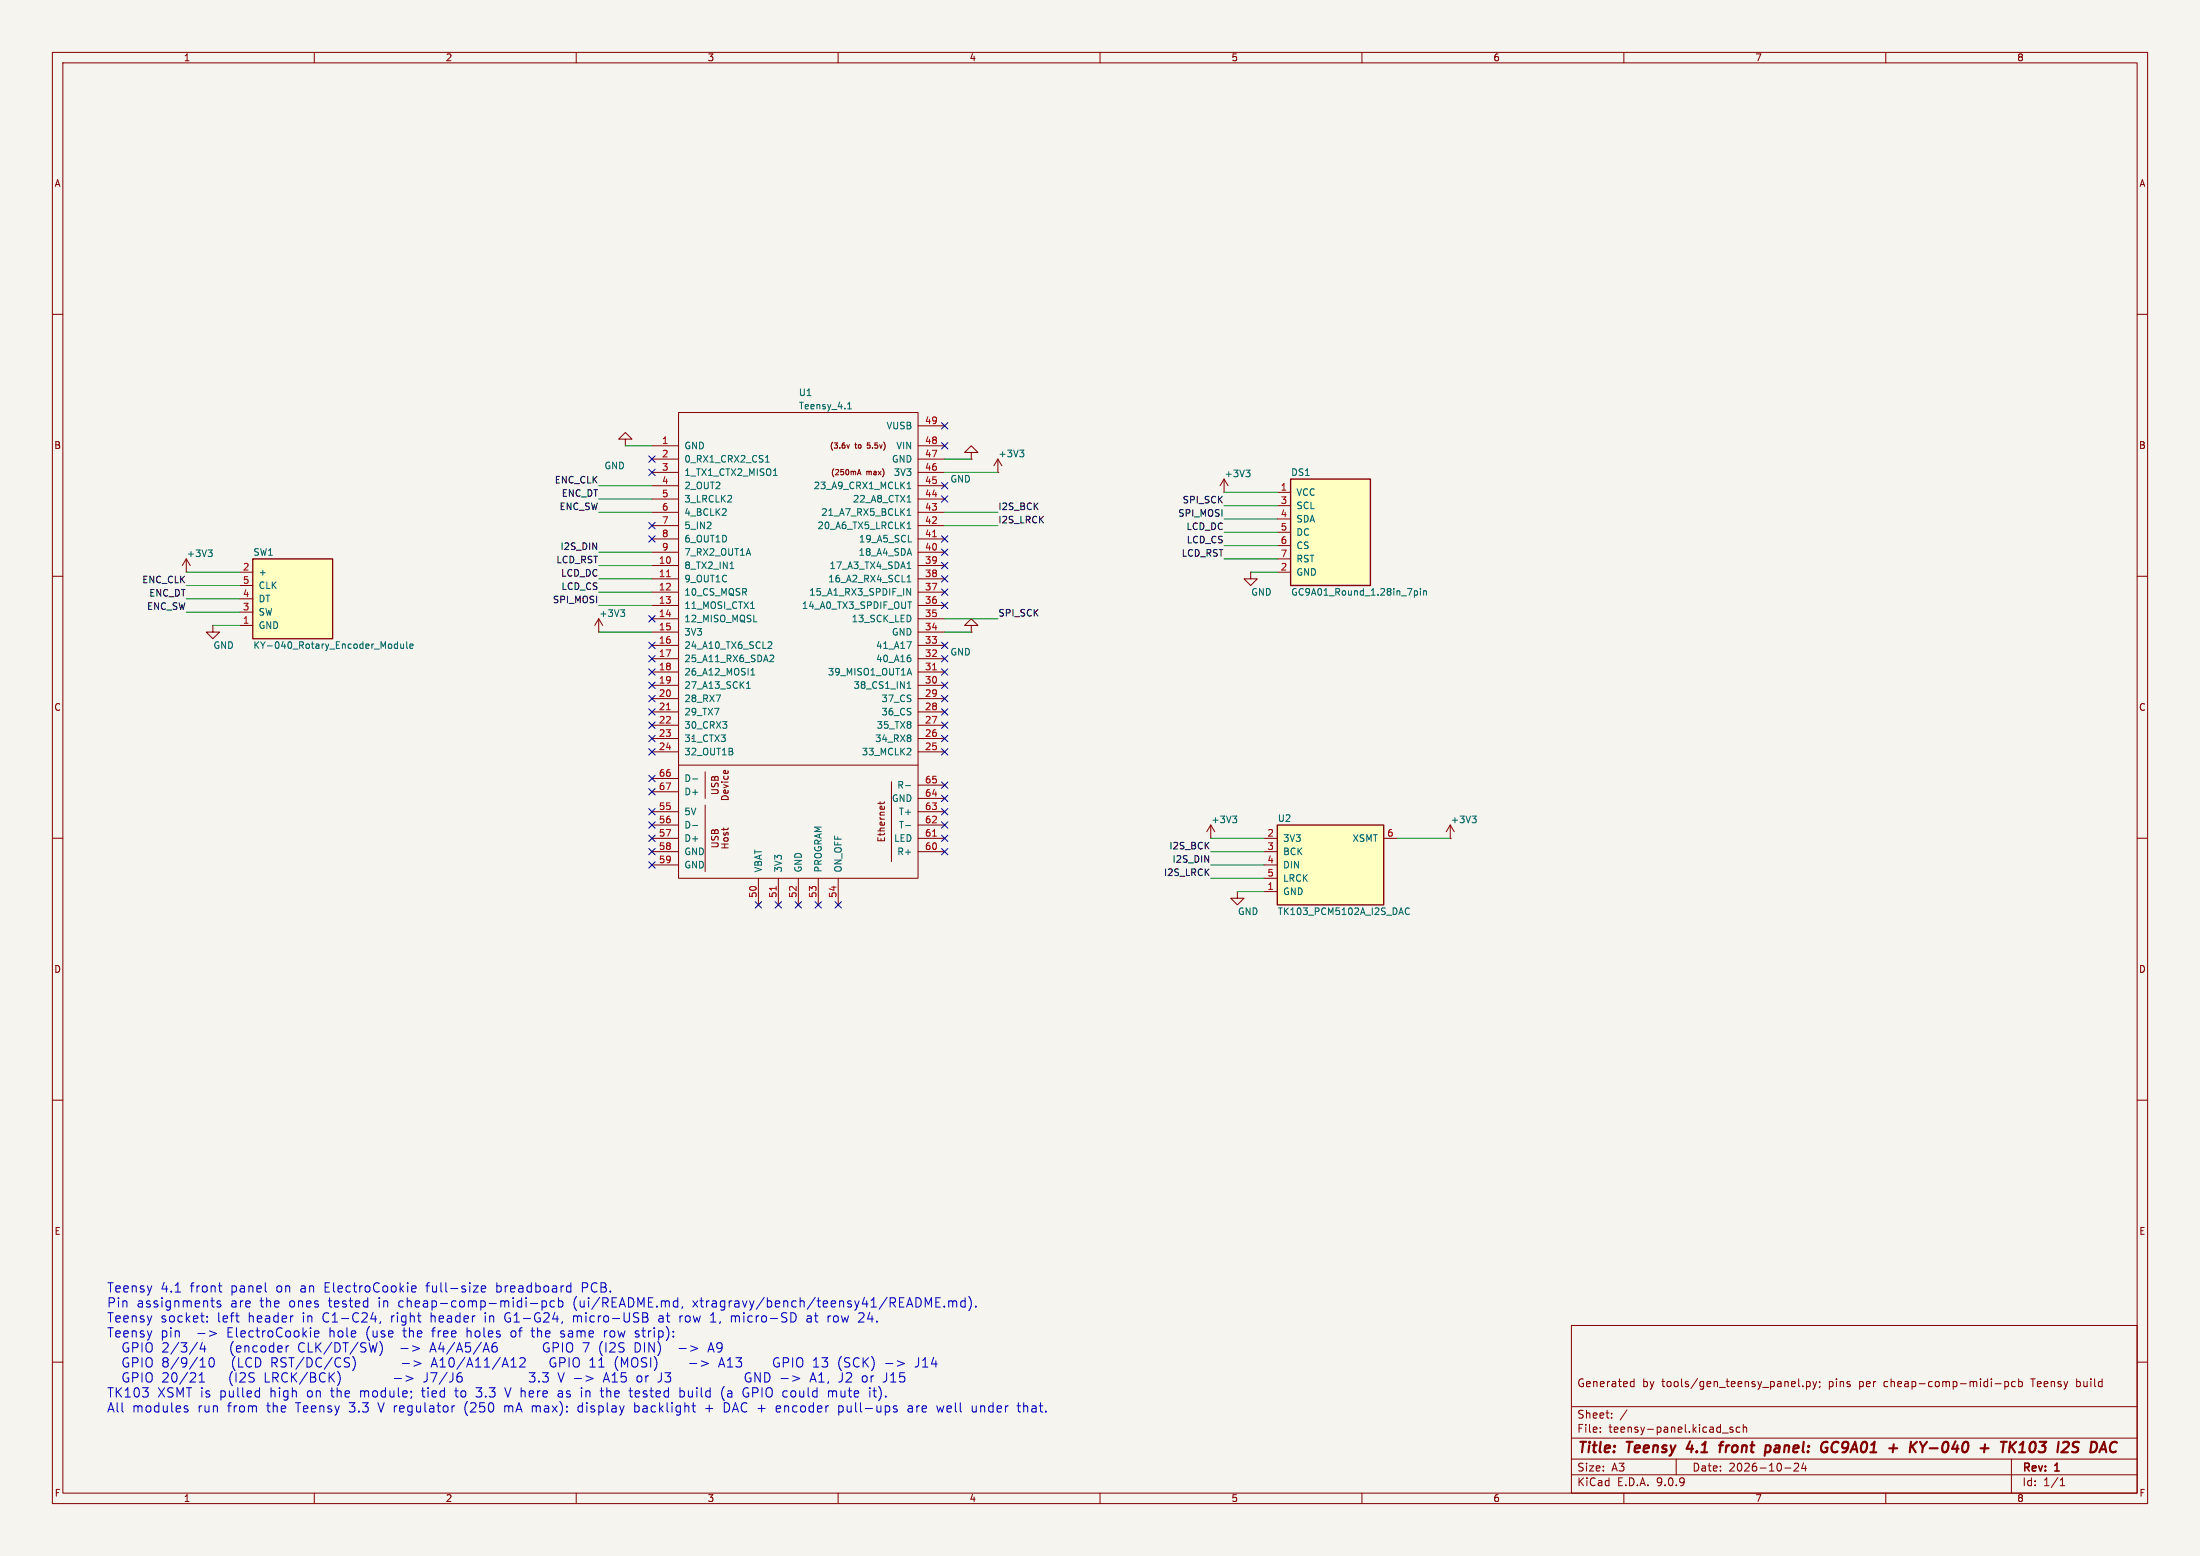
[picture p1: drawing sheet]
(kicad_sch (version 20250114) (generator "eeschema") (generator_version "9.0") (paper "A3")
 (title_block (title "Teensy 4.1 front panel: GC9A01 + KY-040 + TK103 I2S DAC") (date "2026-10-24") (rev "1") (comment 1 "Generated by tools/gen_teensy_panel.py; pins per cheap-comp-midi-pcb Teensy build"))
 (lib_symbols
  (symbol "tbd:Teensy_4.1"
   (pin_names
    (offset 1.016)) (exclude_from_sim no) (in_bom yes) (on_board yes)
   (property "Reference" "U" (at 0 64.77 0) (effects (font (size 1.27 1.27))))
   (property "Value" "Teensy_4.1" (at 0 62.23 0) (effects (font (size 1.27 1.27))))
   (property "Footprint" "tbd:Teensy41" (at -10.16 10.16 0) (effects (font (size 1.27 1.27)) (hide yes)))
   (property "Datasheet" "https://www.pjrc.com/store/teensy41.html" (at -10.16 10.16 0) (effects (font (size 1.27 1.27)) (hide yes)))
   (property "Description" "PJRC Teensy 4.1, i.MX RT1062 Cortex-M7 600 MHz, 3.3 V logic (not 5 V tolerant). Through-hole pins 1-48 (two rows of 24, 0.6 in apart), SD/USB-host/Ethernet pads 49-67." (at 0 0 0) (effects (font (size 1.27 1.27)) (hide yes)))
   (symbol "Teensy_4.1_0_0"
    (polyline (pts (xy -22.86 -6.35) (xy 22.86 -6.35)) (stroke (width 0) (type solid)) (fill (type none)))
    (polyline (pts (xy -17.78 -26.67) (xy -17.78 -13.97)) (stroke (width 0) (type solid)) (fill (type none)))
    (polyline (pts (xy -17.78 -7.62) (xy -17.78 -12.7)) (stroke (width 0) (type solid)) (fill (type none)))
    (polyline (pts (xy 17.78 -9.525) (xy 17.78 -24.765)) (stroke (width 0) (type solid)) (fill (type none)))
    (text "(250mA max)" (at 11.43 49.53 0) (effects (font (size 1.016 1.016))))
    (text "(3.6v to 5.5v)" (at 11.43 54.61 0) (effects (font (size 1.016 1.016))))
    (text "Device" (at -13.97 -10.16 900) (effects (font (size 1.27 1.27))))
    (text "Ethernet" (at 15.875 -17.145 900) (effects (font (size 1.27 1.27))))
    (text "Host" (at -13.97 -20.32 900) (effects (font (size 1.27 1.27))))
    (text "USB" (at -15.875 -20.32 900) (effects (font (size 1.27 1.27))))
    (text "USB" (at -15.875 -10.16 900) (effects (font (size 1.27 1.27))))
    (pin bidirectional line (at -27.94 31.75 0) (length 5.08) (name "8_TX2_IN1" (effects (font (size 1.27 1.27)))) (number "10" (effects (font (size 1.27 1.27)))))
    (pin bidirectional line (at -27.94 29.21 0) (length 5.08) (name "9_OUT1C" (effects (font (size 1.27 1.27)))) (number "11" (effects (font (size 1.27 1.27)))))
    (pin bidirectional line (at -27.94 26.67 0) (length 5.08) (name "10_CS_MQSR" (effects (font (size 1.27 1.27)))) (number "12" (effects (font (size 1.27 1.27)))))
    (pin bidirectional line (at -27.94 24.13 0) (length 5.08) (name "11_MOSI_CTX1" (effects (font (size 1.27 1.27)))) (number "13" (effects (font (size 1.27 1.27)))))
    (pin bidirectional line (at -27.94 21.59 0) (length 5.08) (name "12_MISO_MQSL" (effects (font (size 1.27 1.27)))) (number "14" (effects (font (size 1.27 1.27)))))
    (pin power_in line (at -27.94 19.05 0) (length 5.08) (name "3V3" (effects (font (size 1.27 1.27)))) (number "15" (effects (font (size 1.27 1.27)))))
    (pin bidirectional line (at -27.94 16.51 0) (length 5.08) (name "24_A10_TX6_SCL2" (effects (font (size 1.27 1.27)))) (number "16" (effects (font (size 1.27 1.27)))))
    (pin bidirectional line (at -27.94 13.97 0) (length 5.08) (name "25_A11_RX6_SDA2" (effects (font (size 1.27 1.27)))) (number "17" (effects (font (size 1.27 1.27)))))
    (pin bidirectional line (at -27.94 11.43 0) (length 5.08) (name "26_A12_MOSI1" (effects (font (size 1.27 1.27)))) (number "18" (effects (font (size 1.27 1.27)))))
    (pin bidirectional line (at -27.94 8.89 0) (length 5.08) (name "27_A13_SCK1" (effects (font (size 1.27 1.27)))) (number "19" (effects (font (size 1.27 1.27)))))
    (pin bidirectional line (at -27.94 6.35 0) (length 5.08) (name "28_RX7" (effects (font (size 1.27 1.27)))) (number "20" (effects (font (size 1.27 1.27)))))
    (pin bidirectional line (at -27.94 3.81 0) (length 5.08) (name "29_TX7" (effects (font (size 1.27 1.27)))) (number "21" (effects (font (size 1.27 1.27)))))
    (pin bidirectional line (at -27.94 1.27 0) (length 5.08) (name "30_CRX3" (effects (font (size 1.27 1.27)))) (number "22" (effects (font (size 1.27 1.27)))))
    (pin bidirectional line (at -27.94 -1.27 0) (length 5.08) (name "31_CTX3" (effects (font (size 1.27 1.27)))) (number "23" (effects (font (size 1.27 1.27)))))
    (pin bidirectional line (at -27.94 -3.81 0) (length 5.08) (name "32_OUT1B" (effects (font (size 1.27 1.27)))) (number "24" (effects (font (size 1.27 1.27)))))
    (pin bidirectional line (at 27.94 -3.81 180) (length 5.08) (name "33_MCLK2" (effects (font (size 1.27 1.27)))) (number "25" (effects (font (size 1.27 1.27)))))
    (pin bidirectional line (at 27.94 -1.27 180) (length 5.08) (name "34_RX8" (effects (font (size 1.27 1.27)))) (number "26" (effects (font (size 1.27 1.27)))))
    (pin bidirectional line (at 27.94 1.27 180) (length 5.08) (name "35_TX8" (effects (font (size 1.27 1.27)))) (number "27" (effects (font (size 1.27 1.27)))))
    (pin bidirectional line (at 27.94 3.81 180) (length 5.08) (name "36_CS" (effects (font (size 1.27 1.27)))) (number "28" (effects (font (size 1.27 1.27)))))
    (pin bidirectional line (at 27.94 6.35 180) (length 5.08) (name "37_CS" (effects (font (size 1.27 1.27)))) (number "29" (effects (font (size 1.27 1.27)))))
    (pin bidirectional line (at 27.94 8.89 180) (length 5.08) (name "38_CS1_IN1" (effects (font (size 1.27 1.27)))) (number "30" (effects (font (size 1.27 1.27)))))
    (pin bidirectional line (at 27.94 11.43 180) (length 5.08) (name "39_MISO1_OUT1A" (effects (font (size 1.27 1.27)))) (number "31" (effects (font (size 1.27 1.27)))))
    (pin bidirectional line (at 27.94 13.97 180) (length 5.08) (name "40_A16" (effects (font (size 1.27 1.27)))) (number "32" (effects (font (size 1.27 1.27)))))
    (pin bidirectional line (at 27.94 16.51 180) (length 5.08) (name "41_A17" (effects (font (size 1.27 1.27)))) (number "33" (effects (font (size 1.27 1.27)))))
    (pin bidirectional line (at 27.94 21.59 180) (length 5.08) (name "13_SCK_LED" (effects (font (size 1.27 1.27)))) (number "35" (effects (font (size 1.27 1.27)))))
    (pin bidirectional line (at 27.94 24.13 180) (length 5.08) (name "14_A0_TX3_SPDIF_OUT" (effects (font (size 1.27 1.27)))) (number "36" (effects (font (size 1.27 1.27)))))
    (pin bidirectional line (at 27.94 26.67 180) (length 5.08) (name "15_A1_RX3_SPDIF_IN" (effects (font (size 1.27 1.27)))) (number "37" (effects (font (size 1.27 1.27)))))
    (pin bidirectional line (at 27.94 29.21 180) (length 5.08) (name "16_A2_RX4_SCL1" (effects (font (size 1.27 1.27)))) (number "38" (effects (font (size 1.27 1.27)))))
    (pin bidirectional line (at 27.94 31.75 180) (length 5.08) (name "17_A3_TX4_SDA1" (effects (font (size 1.27 1.27)))) (number "39" (effects (font (size 1.27 1.27)))))
    (pin bidirectional line (at 27.94 34.29 180) (length 5.08) (name "18_A4_SDA" (effects (font (size 1.27 1.27)))) (number "40" (effects (font (size 1.27 1.27)))))
    (pin bidirectional line (at 27.94 36.83 180) (length 5.08) (name "19_A5_SCL" (effects (font (size 1.27 1.27)))) (number "41" (effects (font (size 1.27 1.27)))))
    (pin bidirectional line (at 27.94 39.37 180) (length 5.08) (name "20_A6_TX5_LRCLK1" (effects (font (size 1.27 1.27)))) (number "42" (effects (font (size 1.27 1.27)))))
    (pin bidirectional line (at 27.94 41.91 180) (length 5.08) (name "21_A7_RX5_BCLK1" (effects (font (size 1.27 1.27)))) (number "43" (effects (font (size 1.27 1.27)))))
    (pin bidirectional line (at 27.94 44.45 180) (length 5.08) (name "22_A8_CTX1" (effects (font (size 1.27 1.27)))) (number "44" (effects (font (size 1.27 1.27)))))
    (pin bidirectional line (at 27.94 46.99 180) (length 5.08) (name "23_A9_CRX1_MCLK1" (effects (font (size 1.27 1.27)))) (number "45" (effects (font (size 1.27 1.27)))))
    (pin power_out line (at 27.94 49.53 180) (length 5.08) (name "3V3" (effects (font (size 1.27 1.27)))) (number "46" (effects (font (size 1.27 1.27)))))
    (pin power_out line (at 27.94 52.07 180) (length 5.08) (name "GND" (effects (font (size 1.27 1.27)))) (number "47" (effects (font (size 1.27 1.27)))))
    (pin power_in line (at 27.94 54.61 180) (length 5.08) (name "VIN" (effects (font (size 1.27 1.27)))) (number "48" (effects (font (size 1.27 1.27)))))
    (pin power_out line (at 27.94 58.42 180) (length 5.08) (name "VUSB" (effects (font (size 1.27 1.27)))) (number "49" (effects (font (size 1.27 1.27)))))
    (pin bidirectional line (at -27.94 44.45 0) (length 5.08) (name "3_LRCLK2" (effects (font (size 1.27 1.27)))) (number "5" (effects (font (size 1.27 1.27)))))
    (pin power_in line (at -7.62 -33.02 90) (length 5.08) (name "VBAT" (effects (font (size 1.27 1.27)))) (number "50" (effects (font (size 1.27 1.27)))))
    (pin power_in line (at -3.81 -33.02 90) (length 5.08) (name "3V3" (effects (font (size 1.27 1.27)))) (number "51" (effects (font (size 1.27 1.27)))))
    (pin input line (at 0 -33.02 90) (length 5.08) (name "GND" (effects (font (size 1.27 1.27)))) (number "52" (effects (font (size 1.27 1.27)))))
    (pin input line (at 3.81 -33.02 90) (length 5.08) (name "PROGRAM" (effects (font (size 1.27 1.27)))) (number "53" (effects (font (size 1.27 1.27)))))
    (pin input line (at 7.62 -33.02 90) (length 5.08) (name "ON_OFF" (effects (font (size 1.27 1.27)))) (number "54" (effects (font (size 1.27 1.27)))))
    (pin power_out line (at -27.94 -15.24 0) (length 5.08) (name "5V" (effects (font (size 1.27 1.27)))) (number "55" (effects (font (size 1.27 1.27)))))
    (pin bidirectional line (at -27.94 -17.78 0) (length 5.08) (name "D-" (effects (font (size 1.27 1.27)))) (number "56" (effects (font (size 1.27 1.27)))))
    (pin bidirectional line (at -27.94 -20.32 0) (length 5.08) (name "D+" (effects (font (size 1.27 1.27)))) (number "57" (effects (font (size 1.27 1.27)))))
    (pin power_in line (at -27.94 -22.86 0) (length 5.08) (name "GND" (effects (font (size 1.27 1.27)))) (number "58" (effects (font (size 1.27 1.27)))))
    (pin power_in line (at -27.94 -25.4 0) (length 5.08) (name "GND" (effects (font (size 1.27 1.27)))) (number "59" (effects (font (size 1.27 1.27)))))
    (pin bidirectional line (at -27.94 41.91 0) (length 5.08) (name "4_BCLK2" (effects (font (size 1.27 1.27)))) (number "6" (effects (font (size 1.27 1.27)))))
    (pin bidirectional line (at 27.94 -22.86 180) (length 5.08) (name "R+" (effects (font (size 1.27 1.27)))) (number "60" (effects (font (size 1.27 1.27)))))
    (pin bidirectional line (at 27.94 -20.32 180) (length 5.08) (name "LED" (effects (font (size 1.27 1.27)))) (number "61" (effects (font (size 1.27 1.27)))))
    (pin bidirectional line (at 27.94 -17.78 180) (length 5.08) (name "T-" (effects (font (size 1.27 1.27)))) (number "62" (effects (font (size 1.27 1.27)))))
    (pin bidirectional line (at 27.94 -15.24 180) (length 5.08) (name "T+" (effects (font (size 1.27 1.27)))) (number "63" (effects (font (size 1.27 1.27)))))
    (pin power_in line (at 27.94 -12.7 180) (length 5.08) (name "GND" (effects (font (size 1.27 1.27)))) (number "64" (effects (font (size 1.27 1.27)))))
    (pin bidirectional line (at 27.94 -10.16 180) (length 5.08) (name "R-" (effects (font (size 1.27 1.27)))) (number "65" (effects (font (size 1.27 1.27)))))
    (pin bidirectional line (at -27.94 -8.89 0) (length 5.08) (name "D-" (effects (font (size 1.27 1.27)))) (number "66" (effects (font (size 1.27 1.27)))))
    (pin bidirectional line (at -27.94 -11.43 0) (length 5.08) (name "D+" (effects (font (size 1.27 1.27)))) (number "67" (effects (font (size 1.27 1.27)))))
    (pin bidirectional line (at -27.94 39.37 0) (length 5.08) (name "5_IN2" (effects (font (size 1.27 1.27)))) (number "7" (effects (font (size 1.27 1.27)))))
    (pin bidirectional line (at -27.94 36.83 0) (length 5.08) (name "6_OUT1D" (effects (font (size 1.27 1.27)))) (number "8" (effects (font (size 1.27 1.27)))))
    (pin bidirectional line (at -27.94 34.29 0) (length 5.08) (name "7_RX2_OUT1A" (effects (font (size 1.27 1.27)))) (number "9" (effects (font (size 1.27 1.27))))))
   (symbol "Teensy_4.1_0_1"
    (rectangle (start -22.86 60.96) (end 22.86 -27.94) (stroke (width 0) (type solid)) (fill (type none)))
    (rectangle (start -20.32 -1.27) (end -20.32 -1.27) (stroke (width 0) (type solid)) (fill (type none))))
   (symbol "Teensy_4.1_1_1"
    (pin power_in line (at -27.94 54.61 0) (length 5.08) (name "GND" (effects (font (size 1.27 1.27)))) (number "1" (effects (font (size 1.27 1.27)))))
    (pin bidirectional line (at -27.94 52.07 0) (length 5.08) (name "0_RX1_CRX2_CS1" (effects (font (size 1.27 1.27)))) (number "2" (effects (font (size 1.27 1.27)))))
    (pin bidirectional line (at -27.94 49.53 0) (length 5.08) (name "1_TX1_CTX2_MISO1" (effects (font (size 1.27 1.27)))) (number "3" (effects (font (size 1.27 1.27)))))
    (pin power_in line (at 27.94 19.05 180) (length 5.08) (name "GND" (effects (font (size 1.27 1.27)))) (number "34" (effects (font (size 1.27 1.27)))))
    (pin bidirectional line (at -27.94 46.99 0) (length 5.08) (name "2_OUT2" (effects (font (size 1.27 1.27)))) (number "4" (effects (font (size 1.27 1.27)))))))
  (symbol "tbd:GC9A01_Round_1.28in_7pin"
   (pin_names
    (offset 1.016)) (exclude_from_sim no) (in_bom yes) (on_board yes)
   (property "Reference" "DS" (at -7.62 11.43 0) (effects (font (size 1.27 1.27)) (justify left)))
   (property "Value" "GC9A01_Round_1.28in_7pin" (at -7.62 -11.43 0) (effects (font (size 1.27 1.27)) (justify left)))
   (property "Footprint" "tbd:GC9A01_Round_1.28in_7pin" (at 0 -13.97 0) (effects (font (size 1.27 1.27)) (hide yes)))
   (property "Datasheet" "" (at 0 -16.51 0) (effects (font (size 1.27 1.27)) (hide yes)))
   (property "Description" "1.28 inch round 240x240 IPS TFT, GC9A01, 4-wire SPI, 7-pin 2.54 mm header (VCC GND SCL SDA DC CS RST). 3.3 V logic. CS may be tied low on the module (R8), RST can float." (at 0 -19.05 0) (effects (font (size 1.27 1.27)) (hide yes)))
   (symbol "GC9A01_Round_1.28in_7pin_0_1"
    (rectangle (start -7.62 10.16) (end 7.62 -10.16) (stroke (width 0.254) (type default)) (fill (type background))))
   (symbol "GC9A01_Round_1.28in_7pin_1_1"
    (pin power_in line (at -10.16 7.62 0) (length 2.54) (name "VCC" (effects (font (size 1.27 1.27)))) (number "1" (effects (font (size 1.27 1.27)))))
    (pin input line (at -10.16 5.08 0) (length 2.54) (name "SCL" (effects (font (size 1.27 1.27)))) (number "3" (effects (font (size 1.27 1.27)))))
    (pin input line (at -10.16 2.54 0) (length 2.54) (name "SDA" (effects (font (size 1.27 1.27)))) (number "4" (effects (font (size 1.27 1.27)))))
    (pin input line (at -10.16 0 0) (length 2.54) (name "DC" (effects (font (size 1.27 1.27)))) (number "5" (effects (font (size 1.27 1.27)))))
    (pin input line (at -10.16 -2.54 0) (length 2.54) (name "CS" (effects (font (size 1.27 1.27)))) (number "6" (effects (font (size 1.27 1.27)))))
    (pin input line (at -10.16 -5.08 0) (length 2.54) (name "RST" (effects (font (size 1.27 1.27)))) (number "7" (effects (font (size 1.27 1.27)))))
    (pin power_in line (at -10.16 -7.62 0) (length 2.54) (name "GND" (effects (font (size 1.27 1.27)))) (number "2" (effects (font (size 1.27 1.27))))))
   (embedded_fonts no))
  (symbol "tbd:KY-040_Rotary_Encoder_Module"
   (pin_names
    (offset 1.016)) (exclude_from_sim no) (in_bom yes) (on_board yes)
   (property "Reference" "SW" (at -7.62 8.89 0) (effects (font (size 1.27 1.27)) (justify left)))
   (property "Value" "KY-040_Rotary_Encoder_Module" (at -7.62 -8.89 0) (effects (font (size 1.27 1.27)) (justify left)))
   (property "Footprint" "tbd:KY-040_Module_RA_Header" (at 0 -11.43 0) (effects (font (size 1.27 1.27)) (hide yes)))
   (property "Datasheet" "" (at 0 -13.97 0) (effects (font (size 1.27 1.27)) (hide yes)))
   (property "Description" "KY-040 rotary encoder module: EC11-style encoder with push switch, 10 k pull-ups on CLK and DT to +, SW pulls to GND when pressed (no pull-up on most boards). 5-pin right-angle 2.54 mm header." (at 0 -16.51 0) (effects (font (size 1.27 1.27)) (hide yes)))
   (symbol "KY-040_Rotary_Encoder_Module_0_1"
    (rectangle (start -7.62 7.62) (end 7.62 -7.62) (stroke (width 0.254) (type default)) (fill (type background))))
   (symbol "KY-040_Rotary_Encoder_Module_1_1"
    (pin power_in line (at -10.16 5.08 0) (length 2.54) (name "+" (effects (font (size 1.27 1.27)))) (number "2" (effects (font (size 1.27 1.27)))))
    (pin output line (at -10.16 2.54 0) (length 2.54) (name "CLK" (effects (font (size 1.27 1.27)))) (number "5" (effects (font (size 1.27 1.27)))))
    (pin output line (at -10.16 0 0) (length 2.54) (name "DT" (effects (font (size 1.27 1.27)))) (number "4" (effects (font (size 1.27 1.27)))))
    (pin output line (at -10.16 -2.54 0) (length 2.54) (name "SW" (effects (font (size 1.27 1.27)))) (number "3" (effects (font (size 1.27 1.27)))))
    (pin power_in line (at -10.16 -5.08 0) (length 2.54) (name "GND" (effects (font (size 1.27 1.27)))) (number "1" (effects (font (size 1.27 1.27))))))
   (embedded_fonts no))
  (symbol "tbd:TK103_PCM5102A_I2S_DAC"
   (pin_names
    (offset 1.016)) (exclude_from_sim no) (in_bom yes) (on_board yes)
   (property "Reference" "U" (at -10.16 8.89 0) (effects (font (size 1.27 1.27)) (justify left)))
   (property "Value" "TK103_PCM5102A_I2S_DAC" (at -10.16 -8.89 0) (effects (font (size 1.27 1.27)) (justify left)))
   (property "Footprint" "tbd:TK103_Module_RA_Header" (at 0 -11.43 0) (effects (font (size 1.27 1.27)) (hide yes)))
   (property "Datasheet" "https://www.ti.com/lit/ds/symlink/pcm5102a.pdf" (at 0 -13.97 0) (effects (font (size 1.27 1.27)) (hide yes)))
   (property "Description" "Lonely Binary TK103: TI PCM5102A stereo DAC, I2S in (BCK, DIN, LRCK; PLL from BCK, no MCLK needed), 3.5 mm line-level jack (2.1 V RMS), 3.3 V supply only, XSMT pulled high by 10 k on board (drive low to mute). 22.4 x 30.4 mm, 6-pin right-angle header." (at 0 -16.51 0) (effects (font (size 1.27 1.27)) (hide yes)))
   (symbol "TK103_PCM5102A_I2S_DAC_0_1"
    (rectangle (start -10.16 7.62) (end 10.16 -7.62) (stroke (width 0.254) (type default)) (fill (type background))))
   (symbol "TK103_PCM5102A_I2S_DAC_1_1"
    (pin power_in line (at -12.7 5.08 0) (length 2.54) (name "3V3" (effects (font (size 1.27 1.27)))) (number "2" (effects (font (size 1.27 1.27)))))
    (pin input line (at -12.7 2.54 0) (length 2.54) (name "BCK" (effects (font (size 1.27 1.27)))) (number "3" (effects (font (size 1.27 1.27)))))
    (pin input line (at -12.7 0 0) (length 2.54) (name "DIN" (effects (font (size 1.27 1.27)))) (number "4" (effects (font (size 1.27 1.27)))))
    (pin input line (at -12.7 -2.54 0) (length 2.54) (name "LRCK" (effects (font (size 1.27 1.27)))) (number "5" (effects (font (size 1.27 1.27)))))
    (pin power_in line (at -12.7 -5.08 0) (length 2.54) (name "GND" (effects (font (size 1.27 1.27)))) (number "1" (effects (font (size 1.27 1.27)))))
    (pin input line (at 12.7 5.08 180) (length 2.54) (name "XSMT" (effects (font (size 1.27 1.27)))) (number "6" (effects (font (size 1.27 1.27))))))
   (embedded_fonts no))
  (symbol "power:+3V3"
   (power)
   (pin_numbers (hide yes))
   (pin_names
    (offset 0) (hide yes)) (exclude_from_sim no) (in_bom yes) (on_board yes)
   (property "Reference" "#PWR" (at 0 -3.81 0) (effects (font (size 1.27 1.27)) (hide yes)))
   (property "Value" "+3V3" (at 0 3.556 0) (effects (font (size 1.27 1.27))))
   (property "Footprint" "" (at 0 0 0) (effects (font (size 1.27 1.27)) (hide yes)))
   (property "Datasheet" "" (at 0 0 0) (effects (font (size 1.27 1.27)) (hide yes)))
   (property "Description" "Power symbol creates a global label with name \"+3V3\"" (at 0 0 0) (effects (font (size 1.27 1.27)) (hide yes)))
   (symbol "+3V3_0_1"
    (polyline (pts (xy -0.762 1.27) (xy 0 2.54)) (stroke (width 0) (type default)) (fill (type none)))
    (polyline (pts (xy 0 2.54) (xy 0.762 1.27)) (stroke (width 0) (type default)) (fill (type none)))
    (polyline (pts (xy 0 0) (xy 0 2.54)) (stroke (width 0) (type default)) (fill (type none))))
   (symbol "+3V3_1_1"
    (pin power_in line (at 0 0 90) (length 0) (name "~" (effects (font (size 1.27 1.27)))) (number "1" (effects (font (size 1.27 1.27))))))
   (embedded_fonts no))
  (symbol "power:GND"
   (power)
   (pin_numbers (hide yes))
   (pin_names
    (offset 0) (hide yes)) (exclude_from_sim no) (in_bom yes) (on_board yes)
   (property "Reference" "#PWR" (at 0 -6.35 0) (effects (font (size 1.27 1.27)) (hide yes)))
   (property "Value" "GND" (at 0 -3.81 0) (effects (font (size 1.27 1.27))))
   (property "Footprint" "" (at 0 0 0) (effects (font (size 1.27 1.27)) (hide yes)))
   (property "Datasheet" "" (at 0 0 0) (effects (font (size 1.27 1.27)) (hide yes)))
   (property "Description" "Power symbol creates a global label with name \"GND\" , ground" (at 0 0 0) (effects (font (size 1.27 1.27)) (hide yes)))
   (symbol "GND_0_1"
    (polyline (pts (xy 0 0) (xy 0 -1.27) (xy 1.27 -1.27) (xy 0 -2.54) (xy -1.27 -1.27) (xy 0 -1.27)) (stroke (width 0) (type default)) (fill (type none))))
   (symbol "GND_1_1"
    (pin power_in line (at 0 0 270) (length 0) (name "~" (effects (font (size 1.27 1.27)))) (number "1" (effects (font (size 1.27 1.27))))))
   (embedded_fonts no)))
 (symbol (lib_id "tbd:Teensy_4.1") (at 152.4 139.7 0) (unit 1) (exclude_from_sim no) (in_bom yes) (on_board yes) (dnp no)
  (property "Reference" "U1" (at 152.4 74.93 0) (effects (font (size 1.27 1.27)) (justify left)))
  (property "Value" "Teensy_4.1" (at 152.4 77.47 0) (effects (font (size 1.27 1.27)) (justify left)))
  (property "Footprint" "tbd:Teensy41" (at 152.4 139.7 0) (effects (font (size 1.27 1.27)) (hide yes)))
  (property "Datasheet" "https://www.pjrc.com/store/teensy41.html" (at 152.4 139.7 0) (effects (font (size 1.27 1.27)) (hide yes)))
  (property "Description" "PJRC Teensy 4.1, i.MX RT1062 Cortex-M7 600 MHz, 3.3 V logic (not 5 V tolerant). Through-hole pins 1-48 (two rows of 24, 0.6 in apart), SD/USB-host/Ethernet pads 49-67." (at 152.4 139.7 0) (effects (font (size 1.27 1.27)) (hide yes)))
  (pin "10") (pin "11") (pin "12") (pin "13") (pin "14") (pin "15") (pin "16") (pin "17") (pin "18") (pin "19") (pin "20") (pin "21") (pin "22") (pin "23") (pin "24") (pin "25") (pin "26") (pin "27") (pin "28") (pin "29") (pin "30") (pin "31") (pin "32") (pin "33") (pin "35") (pin "36") (pin "37") (pin "38") (pin "39") (pin "40") (pin "41") (pin "42") (pin "43") (pin "44") (pin "45") (pin "46") (pin "47") (pin "48") (pin "49") (pin "5") (pin "50") (pin "51") (pin "52") (pin "53") (pin "54") (pin "55") (pin "56") (pin "57") (pin "58") (pin "59") (pin "6") (pin "60") (pin "61") (pin "62") (pin "63") (pin "64") (pin "65") (pin "66") (pin "67") (pin "7") (pin "8") (pin "9") (pin "1") (pin "2") (pin "3") (pin "34") (pin "4"))
 (wire (pts (xy 124.46 107.95) (xy 114.3 107.95)) (stroke (width 0) (type default)))
 (label "LCD_RST" (at 114.3 107.95 180) (fields_autoplaced yes) (effects (font (size 1.27 1.27)) (justify right bottom)))
 (wire (pts (xy 124.46 110.49) (xy 114.3 110.49)) (stroke (width 0) (type default)))
 (label "LCD_DC" (at 114.3 110.49 180) (fields_autoplaced yes) (effects (font (size 1.27 1.27)) (justify right bottom)))
 (wire (pts (xy 124.46 113.03) (xy 114.3 113.03)) (stroke (width 0) (type default)))
 (label "LCD_CS" (at 114.3 113.03 180) (fields_autoplaced yes) (effects (font (size 1.27 1.27)) (justify right bottom)))
 (wire (pts (xy 124.46 115.57) (xy 114.3 115.57)) (stroke (width 0) (type default)))
 (label "SPI_MOSI" (at 114.3 115.57 180) (fields_autoplaced yes) (effects (font (size 1.27 1.27)) (justify right bottom)))
 (no_connect (at 124.46 118.11))
 (wire (pts (xy 124.46 120.65) (xy 114.3 120.65)) (stroke (width 0) (type default)))
 (symbol (lib_id "power:+3V3") (at 114.3 120.65 0) (unit 1) (exclude_from_sim no) (in_bom yes) (on_board yes) (dnp no)
  (property "Reference" "#PWR01" (at 114.3 124.46 0) (effects (font (size 1.27 1.27)) (justify left) (hide yes)))
  (property "Value" "+3V3" (at 114.3 117.094 0) (effects (font (size 1.27 1.27)) (justify left)))
  (property "Footprint" "" (at 114.3 120.65 0) (effects (font (size 1.27 1.27)) (hide yes)))
  (property "Datasheet" "" (at 114.3 120.65 0) (effects (font (size 1.27 1.27)) (hide yes)))
  (property "Description" "Power symbol creates a global label with name \"+3V3\"" (at 114.3 120.65 0) (effects (font (size 1.27 1.27)) (hide yes)))
  (pin "1"))
 (no_connect (at 124.46 123.19))
 (no_connect (at 124.46 125.73))
 (no_connect (at 124.46 128.27))
 (no_connect (at 124.46 130.81))
 (no_connect (at 124.46 133.35))
 (no_connect (at 124.46 135.89))
 (no_connect (at 124.46 138.43))
 (no_connect (at 124.46 140.97))
 (no_connect (at 124.46 143.51))
 (no_connect (at 180.34 143.51))
 (no_connect (at 180.34 140.97))
 (no_connect (at 180.34 138.43))
 (no_connect (at 180.34 135.89))
 (no_connect (at 180.34 133.35))
 (no_connect (at 180.34 130.81))
 (no_connect (at 180.34 128.27))
 (no_connect (at 180.34 125.73))
 (no_connect (at 180.34 123.19))
 (wire (pts (xy 180.34 118.11) (xy 190.5 118.11)) (stroke (width 0) (type default)))
 (label "SPI_SCK" (at 190.5 118.11 0) (fields_autoplaced yes) (effects (font (size 1.27 1.27)) (justify left bottom)))
 (no_connect (at 180.34 115.57))
 (no_connect (at 180.34 113.03))
 (no_connect (at 180.34 110.49))
 (no_connect (at 180.34 107.95))
 (no_connect (at 180.34 105.41))
 (no_connect (at 180.34 102.87))
 (wire (pts (xy 180.34 100.33) (xy 190.5 100.33)) (stroke (width 0) (type default)))
 (label "I2S_LRCK" (at 190.5 100.33 0) (fields_autoplaced yes) (effects (font (size 1.27 1.27)) (justify left bottom)))
 (wire (pts (xy 180.34 97.79) (xy 190.5 97.79)) (stroke (width 0) (type default)))
 (label "I2S_BCK" (at 190.5 97.79 0) (fields_autoplaced yes) (effects (font (size 1.27 1.27)) (justify left bottom)))
 (no_connect (at 180.34 95.25))
 (no_connect (at 180.34 92.71))
 (wire (pts (xy 180.34 90.17) (xy 190.5 90.17)) (stroke (width 0) (type default)))
 (symbol (lib_id "power:+3V3") (at 190.5 90.17 0) (unit 1) (exclude_from_sim no) (in_bom yes) (on_board yes) (dnp no)
  (property "Reference" "#PWR02" (at 190.5 93.98 0) (effects (font (size 1.27 1.27)) (justify left) (hide yes)))
  (property "Value" "+3V3" (at 190.5 86.614 0) (effects (font (size 1.27 1.27)) (justify left)))
  (property "Footprint" "" (at 190.5 90.17 0) (effects (font (size 1.27 1.27)) (hide yes)))
  (property "Datasheet" "" (at 190.5 90.17 0) (effects (font (size 1.27 1.27)) (hide yes)))
  (property "Description" "Power symbol creates a global label with name \"+3V3\"" (at 190.5 90.17 0) (effects (font (size 1.27 1.27)) (hide yes)))
  (pin "1"))
 (wire (pts (xy 180.34 87.63) (xy 185.42 87.63)) (stroke (width 0) (type default)))
 (symbol (lib_id "power:GND") (at 185.42 87.63 180) (unit 1) (exclude_from_sim no) (in_bom yes) (on_board yes) (dnp no)
  (property "Reference" "#PWR03" (at 185.42 93.98 0) (effects (font (size 1.27 1.27)) (justify left) (hide yes)))
  (property "Value" "GND" (at 185.42 91.44 0) (effects (font (size 1.27 1.27)) (justify left)))
  (property "Footprint" "" (at 185.42 87.63 0) (effects (font (size 1.27 1.27)) (hide yes)))
  (property "Datasheet" "" (at 185.42 87.63 0) (effects (font (size 1.27 1.27)) (hide yes)))
  (property "Description" "Power symbol creates a global label with name \"GND\" , ground" (at 185.42 87.63 0) (effects (font (size 1.27 1.27)) (hide yes)))
  (pin "1"))
 (no_connect (at 180.34 85.09))
 (no_connect (at 180.34 81.28))
 (wire (pts (xy 124.46 95.25) (xy 114.3 95.25)) (stroke (width 0) (type default)))
 (label "ENC_DT" (at 114.3 95.25 180) (fields_autoplaced yes) (effects (font (size 1.27 1.27)) (justify right bottom)))
 (no_connect (at 144.78 172.72))
 (no_connect (at 148.59 172.72))
 (no_connect (at 152.4 172.72))
 (no_connect (at 156.21 172.72))
 (no_connect (at 160.02 172.72))
 (no_connect (at 124.46 154.94))
 (no_connect (at 124.46 157.48))
 (no_connect (at 124.46 160.02))
 (no_connect (at 124.46 162.56))
 (no_connect (at 124.46 165.1))
 (wire (pts (xy 124.46 97.79) (xy 114.3 97.79)) (stroke (width 0) (type default)))
 (label "ENC_SW" (at 114.3 97.79 180) (fields_autoplaced yes) (effects (font (size 1.27 1.27)) (justify right bottom)))
 (no_connect (at 180.34 162.56))
 (no_connect (at 180.34 160.02))
 (no_connect (at 180.34 157.48))
 (no_connect (at 180.34 154.94))
 (no_connect (at 180.34 152.4))
 (no_connect (at 180.34 149.86))
 (no_connect (at 124.46 148.59))
 (no_connect (at 124.46 151.13))
 (no_connect (at 124.46 100.33))
 (no_connect (at 124.46 102.87))
 (wire (pts (xy 124.46 105.41) (xy 114.3 105.41)) (stroke (width 0) (type default)))
 (label "I2S_DIN" (at 114.3 105.41 180) (fields_autoplaced yes) (effects (font (size 1.27 1.27)) (justify right bottom)))
 (wire (pts (xy 124.46 85.09) (xy 119.38 85.09)) (stroke (width 0) (type default)))
 (symbol (lib_id "power:GND") (at 119.38 85.09 180) (unit 1) (exclude_from_sim no) (in_bom yes) (on_board yes) (dnp no)
  (property "Reference" "#PWR04" (at 119.38 91.44 0) (effects (font (size 1.27 1.27)) (justify left) (hide yes)))
  (property "Value" "GND" (at 119.38 88.9 0) (effects (font (size 1.27 1.27)) (justify left)))
  (property "Footprint" "" (at 119.38 85.09 0) (effects (font (size 1.27 1.27)) (hide yes)))
  (property "Datasheet" "" (at 119.38 85.09 0) (effects (font (size 1.27 1.27)) (hide yes)))
  (property "Description" "Power symbol creates a global label with name \"GND\" , ground" (at 119.38 85.09 0) (effects (font (size 1.27 1.27)) (hide yes)))
  (pin "1"))
 (no_connect (at 124.46 87.63))
 (no_connect (at 124.46 90.17))
 (wire (pts (xy 180.34 120.65) (xy 185.42 120.65)) (stroke (width 0) (type default)))
 (symbol (lib_id "power:GND") (at 185.42 120.65 180) (unit 1) (exclude_from_sim no) (in_bom yes) (on_board yes) (dnp no)
  (property "Reference" "#PWR05" (at 185.42 127 0) (effects (font (size 1.27 1.27)) (justify left) (hide yes)))
  (property "Value" "GND" (at 185.42 124.46 0) (effects (font (size 1.27 1.27)) (justify left)))
  (property "Footprint" "" (at 185.42 120.65 0) (effects (font (size 1.27 1.27)) (hide yes)))
  (property "Datasheet" "" (at 185.42 120.65 0) (effects (font (size 1.27 1.27)) (hide yes)))
  (property "Description" "Power symbol creates a global label with name \"GND\" , ground" (at 185.42 120.65 0) (effects (font (size 1.27 1.27)) (hide yes)))
  (pin "1"))
 (wire (pts (xy 124.46 92.71) (xy 114.3 92.71)) (stroke (width 0) (type default)))
 (label "ENC_CLK" (at 114.3 92.71 180) (fields_autoplaced yes) (effects (font (size 1.27 1.27)) (justify right bottom)))
 (symbol (lib_id "tbd:GC9A01_Round_1.28in_7pin") (at 254 101.6 0) (unit 1) (exclude_from_sim no) (in_bom yes) (on_board yes) (dnp no)
  (property "Reference" "DS1" (at 246.38 90.17 0) (effects (font (size 1.27 1.27)) (justify left)))
  (property "Value" "GC9A01_Round_1.28in_7pin" (at 246.38 113.03 0) (effects (font (size 1.27 1.27)) (justify left)))
  (property "Footprint" "tbd:GC9A01_Round_1.28in_7pin" (at 254 101.6 0) (effects (font (size 1.27 1.27)) (hide yes)))
  (property "Datasheet" "" (at 254 101.6 0) (effects (font (size 1.27 1.27)) (hide yes)))
  (property "Description" "1.28 inch round 240x240 IPS TFT, GC9A01, 4-wire SPI, 7-pin 2.54 mm header (VCC GND SCL SDA DC CS RST). 3.3 V logic. CS may be tied low on the module (R8), RST can float." (at 254 101.6 0) (effects (font (size 1.27 1.27)) (hide yes)))
  (pin "1") (pin "3") (pin "4") (pin "5") (pin "6") (pin "7") (pin "2"))
 (wire (pts (xy 243.84 93.98) (xy 233.68 93.98)) (stroke (width 0) (type default)))
 (symbol (lib_id "power:+3V3") (at 233.68 93.98 0) (unit 1) (exclude_from_sim no) (in_bom yes) (on_board yes) (dnp no)
  (property "Reference" "#PWR06" (at 233.68 97.79 0) (effects (font (size 1.27 1.27)) (justify left) (hide yes)))
  (property "Value" "+3V3" (at 233.68 90.424 0) (effects (font (size 1.27 1.27)) (justify left)))
  (property "Footprint" "" (at 233.68 93.98 0) (effects (font (size 1.27 1.27)) (hide yes)))
  (property "Datasheet" "" (at 233.68 93.98 0) (effects (font (size 1.27 1.27)) (hide yes)))
  (property "Description" "Power symbol creates a global label with name \"+3V3\"" (at 233.68 93.98 0) (effects (font (size 1.27 1.27)) (hide yes)))
  (pin "1"))
 (wire (pts (xy 243.84 96.52) (xy 233.68 96.52)) (stroke (width 0) (type default)))
 (label "SPI_SCK" (at 233.68 96.52 180) (fields_autoplaced yes) (effects (font (size 1.27 1.27)) (justify right bottom)))
 (wire (pts (xy 243.84 99.06) (xy 233.68 99.06)) (stroke (width 0) (type default)))
 (label "SPI_MOSI" (at 233.68 99.06 180) (fields_autoplaced yes) (effects (font (size 1.27 1.27)) (justify right bottom)))
 (wire (pts (xy 243.84 101.6) (xy 233.68 101.6)) (stroke (width 0) (type default)))
 (label "LCD_DC" (at 233.68 101.6 180) (fields_autoplaced yes) (effects (font (size 1.27 1.27)) (justify right bottom)))
 (wire (pts (xy 243.84 104.14) (xy 233.68 104.14)) (stroke (width 0) (type default)))
 (label "LCD_CS" (at 233.68 104.14 180) (fields_autoplaced yes) (effects (font (size 1.27 1.27)) (justify right bottom)))
 (wire (pts (xy 243.84 106.68) (xy 233.68 106.68)) (stroke (width 0) (type default)))
 (label "LCD_RST" (at 233.68 106.68 180) (fields_autoplaced yes) (effects (font (size 1.27 1.27)) (justify right bottom)))
 (wire (pts (xy 243.84 109.22) (xy 238.76 109.22)) (stroke (width 0) (type default)))
 (symbol (lib_id "power:GND") (at 238.76 109.22 0) (unit 1) (exclude_from_sim no) (in_bom yes) (on_board yes) (dnp no)
  (property "Reference" "#PWR07" (at 238.76 115.57 0) (effects (font (size 1.27 1.27)) (justify left) (hide yes)))
  (property "Value" "GND" (at 238.76 113.03 0) (effects (font (size 1.27 1.27)) (justify left)))
  (property "Footprint" "" (at 238.76 109.22 0) (effects (font (size 1.27 1.27)) (hide yes)))
  (property "Datasheet" "" (at 238.76 109.22 0) (effects (font (size 1.27 1.27)) (hide yes)))
  (property "Description" "Power symbol creates a global label with name \"GND\" , ground" (at 238.76 109.22 0) (effects (font (size 1.27 1.27)) (hide yes)))
  (pin "1"))
 (symbol (lib_id "tbd:KY-040_Rotary_Encoder_Module") (at 55.88 114.3 0) (unit 1) (exclude_from_sim no) (in_bom yes) (on_board yes) (dnp no)
  (property "Reference" "SW1" (at 48.26 105.41 0) (effects (font (size 1.27 1.27)) (justify left)))
  (property "Value" "KY-040_Rotary_Encoder_Module" (at 48.26 123.19 0) (effects (font (size 1.27 1.27)) (justify left)))
  (property "Footprint" "tbd:KY-040_Module_RA_Header" (at 55.88 114.3 0) (effects (font (size 1.27 1.27)) (hide yes)))
  (property "Datasheet" "" (at 55.88 114.3 0) (effects (font (size 1.27 1.27)) (hide yes)))
  (property "Description" "KY-040 rotary encoder module: EC11-style encoder with push switch, 10 k pull-ups on CLK and DT to +, SW pulls to GND when pressed (no pull-up on most boards). 5-pin right-angle 2.54 mm header." (at 55.88 114.3 0) (effects (font (size 1.27 1.27)) (hide yes)))
  (pin "2") (pin "5") (pin "4") (pin "3") (pin "1"))
 (wire (pts (xy 45.72 109.22) (xy 35.56 109.22)) (stroke (width 0) (type default)))
 (symbol (lib_id "power:+3V3") (at 35.56 109.22 0) (unit 1) (exclude_from_sim no) (in_bom yes) (on_board yes) (dnp no)
  (property "Reference" "#PWR08" (at 35.56 113.03 0) (effects (font (size 1.27 1.27)) (justify left) (hide yes)))
  (property "Value" "+3V3" (at 35.56 105.664 0) (effects (font (size 1.27 1.27)) (justify left)))
  (property "Footprint" "" (at 35.56 109.22 0) (effects (font (size 1.27 1.27)) (hide yes)))
  (property "Datasheet" "" (at 35.56 109.22 0) (effects (font (size 1.27 1.27)) (hide yes)))
  (property "Description" "Power symbol creates a global label with name \"+3V3\"" (at 35.56 109.22 0) (effects (font (size 1.27 1.27)) (hide yes)))
  (pin "1"))
 (wire (pts (xy 45.72 111.76) (xy 35.56 111.76)) (stroke (width 0) (type default)))
 (label "ENC_CLK" (at 35.56 111.76 180) (fields_autoplaced yes) (effects (font (size 1.27 1.27)) (justify right bottom)))
 (wire (pts (xy 45.72 114.3) (xy 35.56 114.3)) (stroke (width 0) (type default)))
 (label "ENC_DT" (at 35.56 114.3 180) (fields_autoplaced yes) (effects (font (size 1.27 1.27)) (justify right bottom)))
 (wire (pts (xy 45.72 116.84) (xy 35.56 116.84)) (stroke (width 0) (type default)))
 (label "ENC_SW" (at 35.56 116.84 180) (fields_autoplaced yes) (effects (font (size 1.27 1.27)) (justify right bottom)))
 (wire (pts (xy 45.72 119.38) (xy 40.64 119.38)) (stroke (width 0) (type default)))
 (symbol (lib_id "power:GND") (at 40.64 119.38 0) (unit 1) (exclude_from_sim no) (in_bom yes) (on_board yes) (dnp no)
  (property "Reference" "#PWR09" (at 40.64 125.73 0) (effects (font (size 1.27 1.27)) (justify left) (hide yes)))
  (property "Value" "GND" (at 40.64 123.19 0) (effects (font (size 1.27 1.27)) (justify left)))
  (property "Footprint" "" (at 40.64 119.38 0) (effects (font (size 1.27 1.27)) (hide yes)))
  (property "Datasheet" "" (at 40.64 119.38 0) (effects (font (size 1.27 1.27)) (hide yes)))
  (property "Description" "Power symbol creates a global label with name \"GND\" , ground" (at 40.64 119.38 0) (effects (font (size 1.27 1.27)) (hide yes)))
  (pin "1"))
 (symbol (lib_id "tbd:TK103_PCM5102A_I2S_DAC") (at 254 165.1 0) (unit 1) (exclude_from_sim no) (in_bom yes) (on_board yes) (dnp no)
  (property "Reference" "U2" (at 243.84 156.21 0) (effects (font (size 1.27 1.27)) (justify left)))
  (property "Value" "TK103_PCM5102A_I2S_DAC" (at 243.84 173.99 0) (effects (font (size 1.27 1.27)) (justify left)))
  (property "Footprint" "tbd:TK103_Module_RA_Header" (at 254 165.1 0) (effects (font (size 1.27 1.27)) (hide yes)))
  (property "Datasheet" "https://www.ti.com/lit/ds/symlink/pcm5102a.pdf" (at 254 165.1 0) (effects (font (size 1.27 1.27)) (hide yes)))
  (property "Description" "Lonely Binary TK103: TI PCM5102A stereo DAC, I2S in (BCK, DIN, LRCK; PLL from BCK, no MCLK needed), 3.5 mm line-level jack (2.1 V RMS), 3.3 V supply only, XSMT pulled high by 10 k on board (drive low to mute). 22.4 x 30.4 mm, 6-pin right-angle header." (at 254 165.1 0) (effects (font (size 1.27 1.27)) (hide yes)))
  (pin "2") (pin "3") (pin "4") (pin "5") (pin "1") (pin "6"))
 (wire (pts (xy 241.3 160.02) (xy 231.14 160.02)) (stroke (width 0) (type default)))
 (symbol (lib_id "power:+3V3") (at 231.14 160.02 0) (unit 1) (exclude_from_sim no) (in_bom yes) (on_board yes) (dnp no)
  (property "Reference" "#PWR10" (at 231.14 163.83 0) (effects (font (size 1.27 1.27)) (justify left) (hide yes)))
  (property "Value" "+3V3" (at 231.14 156.464 0) (effects (font (size 1.27 1.27)) (justify left)))
  (property "Footprint" "" (at 231.14 160.02 0) (effects (font (size 1.27 1.27)) (hide yes)))
  (property "Datasheet" "" (at 231.14 160.02 0) (effects (font (size 1.27 1.27)) (hide yes)))
  (property "Description" "Power symbol creates a global label with name \"+3V3\"" (at 231.14 160.02 0) (effects (font (size 1.27 1.27)) (hide yes)))
  (pin "1"))
 (wire (pts (xy 241.3 162.56) (xy 231.14 162.56)) (stroke (width 0) (type default)))
 (label "I2S_BCK" (at 231.14 162.56 180) (fields_autoplaced yes) (effects (font (size 1.27 1.27)) (justify right bottom)))
 (wire (pts (xy 241.3 165.1) (xy 231.14 165.1)) (stroke (width 0) (type default)))
 (label "I2S_DIN" (at 231.14 165.1 180) (fields_autoplaced yes) (effects (font (size 1.27 1.27)) (justify right bottom)))
 (wire (pts (xy 241.3 167.64) (xy 231.14 167.64)) (stroke (width 0) (type default)))
 (label "I2S_LRCK" (at 231.14 167.64 180) (fields_autoplaced yes) (effects (font (size 1.27 1.27)) (justify right bottom)))
 (wire (pts (xy 241.3 170.18) (xy 236.22 170.18)) (stroke (width 0) (type default)))
 (symbol (lib_id "power:GND") (at 236.22 170.18 0) (unit 1) (exclude_from_sim no) (in_bom yes) (on_board yes) (dnp no)
  (property "Reference" "#PWR11" (at 236.22 176.53 0) (effects (font (size 1.27 1.27)) (justify left) (hide yes)))
  (property "Value" "GND" (at 236.22 173.99 0) (effects (font (size 1.27 1.27)) (justify left)))
  (property "Footprint" "" (at 236.22 170.18 0) (effects (font (size 1.27 1.27)) (hide yes)))
  (property "Datasheet" "" (at 236.22 170.18 0) (effects (font (size 1.27 1.27)) (hide yes)))
  (property "Description" "Power symbol creates a global label with name \"GND\" , ground" (at 236.22 170.18 0) (effects (font (size 1.27 1.27)) (hide yes)))
  (pin "1"))
 (wire (pts (xy 266.7 160.02) (xy 276.86 160.02)) (stroke (width 0) (type default)))
 (symbol (lib_id "power:+3V3") (at 276.86 160.02 0) (unit 1) (exclude_from_sim no) (in_bom yes) (on_board yes) (dnp no)
  (property "Reference" "#PWR12" (at 276.86 163.83 0) (effects (font (size 1.27 1.27)) (justify left) (hide yes)))
  (property "Value" "+3V3" (at 276.86 156.464 0) (effects (font (size 1.27 1.27)) (justify left)))
  (property "Footprint" "" (at 276.86 160.02 0) (effects (font (size 1.27 1.27)) (hide yes)))
  (property "Datasheet" "" (at 276.86 160.02 0) (effects (font (size 1.27 1.27)) (hide yes)))
  (property "Description" "Power symbol creates a global label with name \"+3V3\"" (at 276.86 160.02 0) (effects (font (size 1.27 1.27)) (hide yes)))
  (pin "1"))
 (text "Teensy 4.1 front panel on an ElectroCookie full-size breadboard PCB.\nPin assignments are the ones tested in cheap-comp-midi-pcb (ui/README.md, xtragravy/bench/teensy41/README.md).\nTeensy socket: left header in C1-C24, right header in G1-G24, micro-USB at row 1, micro-SD at row 24.\nTeensy pin  -> ElectroCookie hole (use the free holes of the same row strip):\n  GPIO 2/3/4   (encoder CLK/DT/SW)  -> A4/A5/A6      GPIO 7 (I2S DIN)  -> A9\n  GPIO 8/9/10  (LCD RST/DC/CS)      -> A10/A11/A12   GPIO 11 (MOSI)    -> A13    GPIO 13 (SCK) -> J14\n  GPIO 20/21   (I2S LRCK/BCK)       -> J7/J6         3.3 V -> A15 or J3          GND -> A1, J2 or J15\nTK103 XSMT is pulled high on the module; tied to 3.3 V here as in the tested build (a GPIO could mute it).\nAll modules run from the Teensy 3.3 V regulator (250 mA max): display backlight + DAC + encoder pull-ups are well under that." (at 20.32 270 0) (effects (font (size 1.778 1.778)) (justify left bottom)))
 (sheet_instances (path "" (page "1")))
 (embedded_fonts no))
